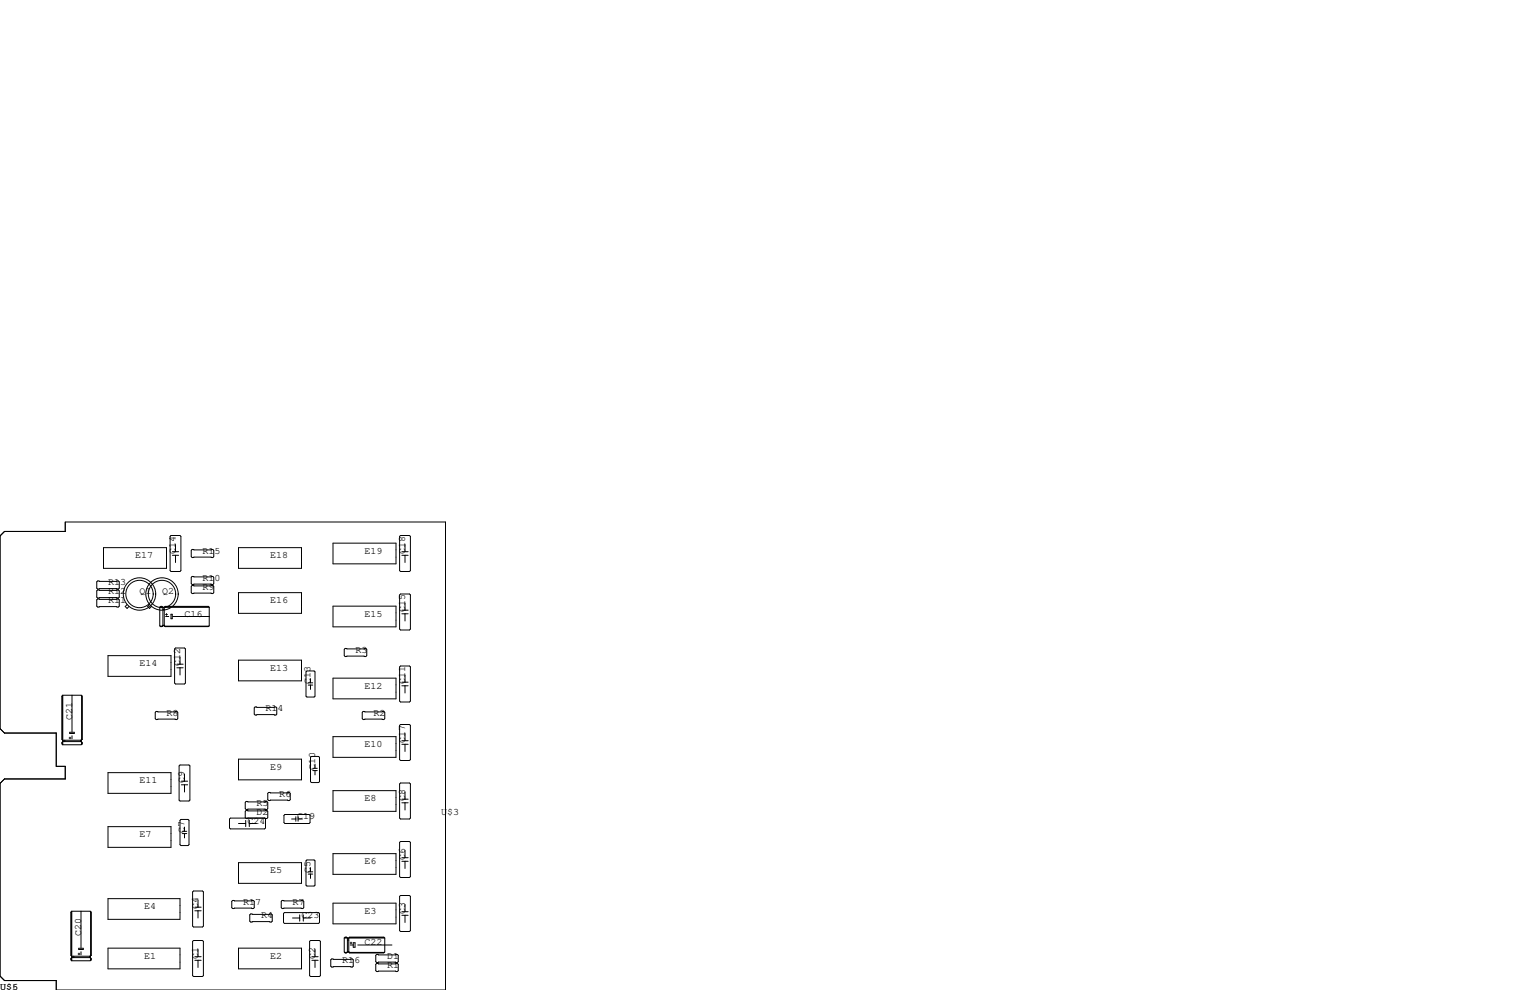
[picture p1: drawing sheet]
<svg xmlns="http://www.w3.org/2000/svg" width="432mm" height="279mm" viewBox="0 0 432 279" stroke-linecap="round" stroke-linejoin="round" font-family="sans-serif">
<g fill="none" stroke="#000" stroke-width=".28">
<path d="M0 151.3l1.3-1.3h17.1v-2.7h107.3v132.1h-109.8v-2.7h-14.6l-1.3-1.2v-54.4l1.3-1.3h17.1v-3.5h-2.5v-9.4h-14.6l-1.3-1.3zM29.2 154.6h17.8v5.8h-17.8zM48.3 151.1h2.5l.3 .3v9.6l-.3 .3h-2.5l-.3-.3v-9.6zM48.6 155.7h1.8M48.6 156.7h1.8M49.5 153.7v2M49.5 156.7v2M54.2 155.1h5.9l.2 .2v1.8l-.2 .3h-5.9l-.2-.3v-1.8zM67.3 154.6h17.8v5.8h-17.8zM94 153.3h17.8v5.8h-17.8zM112.8 151.4l.2-.3h2.6l.2 .3v9.6l-.2 .3h-2.6l-.2-.3zM113.4 155.7h1.8"/>
<path d="M113.4 156.7h1.8M114.3 153.7v2M114.3 156.7v2M27.6 166.5h5.8l.3 .3v1.7l-.3 .3h-5.8l-.3-.3v-1.7zM27.6 164h5.8l.3 .2v1.8l-.3 .2h-5.8l-.3-.2v-1.8zM27.6 169h5.8l.3 .3v1.8l-.3 .2h-5.8l-.3-.2v-1.8zM35.9 170.6l-.6 .6 .6 .5 .5-.5M42.2 170.6l-.5 .6 .5 .5 .5-.5M45.1 171.4l.2-.3h.4l.3 .3v5.2M45.1 171.4v5.2l.2 .2M45.1 171.4h14M45.2 176.7h.6"/>
<path d="M45.3 171.3h.4M45.3 176.8h.1M46 172h.4M46 176.6l-.7 .2M46 176.6h.4M46 176.5h.4M46.1 171.5h.1M46.4 176.6l.2 .2M46.5 176.7h12.4M46.6 171.3h12.2M46.6 176.8h.1M46.7 173.4h.5"/>
<path d="M46.7 174h.9M47 173.2v.5M48.3 173.4h.3v1.2h-.3zM48.7 174h10.4M54 162.9l.2-.2h5.9l.2 .2v1.8l-.2 .3h-5.9l-.2-.3zM54 165.5l.2-.3h5.9l.2 .3v1.8l-.2 .2h-5.9l-.2-.2zM59.1 171.4l-.3-.3h-12.2l-.2 .3v5.2M59.1 171.4v5.2l-.3 .2h-12.2M67.3 167.3h17.8v5.8h-17.8zM94 171.1h17.8v5.8h-17.8zM112.8 167.9l.2-.3h2.6l.2 .3v9.6l-.2 .3h-2.6l-.2-.3zM113.4 173.2h1.8"/>
<path d="M113.4 172.2h1.8M114.3 170.2v2M114.3 173.2v2.1M17.6 196.5v12.2M17.7 196.2l-.2 .3v12.2l.2 .2h5.2M17.7 196.2v14M17.7 196.2h5.2l.3 .3v12.2M20.3 196.2v10.3M23.1 196.3v12.5M23.1 196.5l.1 12.2M30.5 185h17.8v5.9h-17.8zM49.3 183.1l.2-.2h2.6l.2 .2v9.7l-.2 .2h-2.6l-.2-.2z"/>
<path d="M49.9 188.5h1.8M49.9 187.5h1.8M50.8 185.4v2.1M50.8 188.5v2M67.3 186.3h17.8v5.9h-17.8zM72 199.5h5.9l.2 .3v1.7l-.2 .3h-5.9l-.2-.3v-1.7zM86.4 189.6l.2-.2h2l.3 .2v6.9l-.3 .2h-2l-.2-.2zM87 193.3h1.3M87 192.7h1.3M87.6 191.5v1.2M87.6 193.3v1.3M94 191.4h17.8v5.8h-17.8z"/>
<path d="M97.2 183.3l.2-.3h5.9l.2 .3v1.7l-.2 .3h-5.9l-.2-.3zM112.8 188.2l.2-.2h2.6l.2 .2v9.7l-.2 .2h-2.6l-.2-.2zM113.4 193.5h1.8M113.4 192.5h1.8M114.3 190.5v2M114.3 193.5v2.1M17.6 209.5v.4M17.8 209v.2M18.3 208.9v.4M19.5 208.3h.5M19.7 206.7h1.3v.3h-1.3zM19.7 208v.5"/>
<path d="M20.3 207.6v.9M22.8 208.9v.4M22.9 208.9v.4M22.9 209.3h-5.2l-.2 .2v.4l.2 .3M22.9 209.3l.3 .2v.4M23.1 209.4v.7M23.1 209.5l.1 .4M23.2 209.9l-.3 .3h-5.2M23.2 208.7l-.3 .2M30.5 218.1h17.8v5.8h-17.8zM44.1 200.8h5.8l.3 .2v1.8l-.3 .3h-5.8l-.3-.3v-1.8zM50.8 215.9h2.5l.3 .3v9.6l-.3 .3h-2.5l-.3-.3v-9.6z"/>
<path d="M52.1 218.4v2.1M67.3 214.2h17.8v5.9h-17.8zM87.9 213.5h2l.3 .2v6.9l-.3 .3h-2l-.3-.3v-6.9zM88.3 217.5h1.2M88.3 216.8h1.2M88.9 215.6v1.2M88.9 217.5v1.2M94 207.9h17.8v5.8h-17.8zM102.2 201l.3-.2h5.8l.3 .2v1.8l-.3 .3h-5.8l-.3-.3zM112.8 204.7l.2-.2h2.6l.2 .2v9.7l-.2 .2h-2.6l-.2-.2zM113.4 209h1.8M113.4 210.1h1.8"/>
<path d="M114.3 207v2M114.3 210.1v2M30.5 233.3h17.8v5.8h-17.8zM51.1 231.3h2l.2 .2v6.9l-.2 .2h-2l-.3-.2v-6.9zM51.2 221.5h1.8M51.2 220.5h1.8M51.4 235.3h1.3M51.4 234.6h1.3M52.1 221.5v2M52.1 233.4v1.2M52.1 235.3v1.2M67.3 232.4h2"/>
<path d="M69.3 231.5v1.8M69.5 226.2h5.8l.3 .2v1.8l-.3 .3h-5.8l-.3-.3v-1.8zM70 230.9l-.5 .1-.3-.2v-1.8l.3-.3h5.8l.3 .3v1.8l-.3 .2-10.3-.1-.2 .2v2.6l.2 .2h9.7l.2-.2v-2.6l-.2-.2M70.4 232.4h2M70.4 231.5v1.8M75.8 223.6h5.9l.2 .3v1.8l-.2 .2h-5.9l-.2-.2v-1.8zM80.1 230.1l.3-.2h6.8l.3 .2v2.1l-.3 .2h-6.8l-.3-.2zM82.3 231.1h1.2M83.5 230.5v1.3M84.1 231.1h1.2M84.1 230.5v1.3M94 223.1h17.8v5.9h-17.8z"/>
<path d="M112.8 221.2l.2-.2h2.6l.2 .2v9.7l-.2 .2h-2.6l-.2-.2zM112.8 237.7l.2-.2h2.6l.2 .2v9.7l-.2 .2h-2.6l-.2-.2zM113.4 226.6h1.8M113.4 225.6h1.8M114.3 223.5v2.1M114.3 226.6v2M20.1 257.4v12.2M20.3 257.2l-.3 .2v12.2l.3 .3h5.2M20.3 257.2v13.9M20.3 257.2l5.3 .1M22.9 257.2v10.3M25.6 257.3l.1 12.3"/>
<path d="M25.6 257.3v12.4M25.7 257.4v12.2M30.5 253.6h20.3v5.9h-20.3zM54.4 251.7l.2-.2h2.6l.2 .2v9.7l-.2 .2h-2.6l-.2-.2zM55 257h1.8M55 256h1.8M55.9 254v2M55.9 257v2.1M65.4 254.4l.3-.3h5.8l.3 .3v1.8l-.3 .2h-5.8l-.3-.2zM67.3 243.5h17.8v5.8h-17.8zM70.5 258.2l.2-.3h5.9l.2 .3v1.8l-.2 .2h-5.9l-.2-.2zM79.4 254.4l.2-.3h5.9l.2 .3v1.8l-.2 .2h-5.9l-.2-.2z"/>
<path d="M80 257.8l.3-.2h9.6l.3 .2v2.5l-.3 .3h-9.6l-.3-.3zM82.6 259.1h2M84.6 258.2v1.8M85.6 259.1h2M85.6 258.2v1.8M86.6 242.7h2l.3 .3v6.8l-.3 .3h-2l-.2-.3v-6.8zM87 246.7h1.3M87 246h1.3M87.6 244.9v1.1M87.6 246.7v1.2M94 240.9h17.8v5.9h-17.8zM94 254.9h17.8v5.8h-17.8z"/>
<path d="M112.8 253l.2-.3h2.6l.2 .3v9.6l-.2 .3h-2.6l-.2-.3zM113.4 242.1h1.8M113.4 243.1h1.8M113.4 258.3h1.8M113.4 257.3h1.8M114.3 240v2.1M114.3 243.1v2M114.3 255.3v2M114.3 258.3v2M20.1 270.5v.4M20.4 270v.1M20.8 269.9v.4"/>
<path d="M22 269.2h.5M22.2 267.6h1.3v.4h-1.3zM22.3 269v.5M22.9 268.6v.9M25.3 269.9v.4M25.4 269.9v.4M25.5 270.3h-5.2l-.3 .2v.4l.3 .2M25.5 270.3l.2 .2v.4M25.5 269.9v.4M25.6 270.4v.6M25.7 270.5v.4M25.7 270.9l-.2 .2h-5.2"/>
<path d="M25.7 269.6l-.2 .3M30.5 267.6h20.3v5.8h-20.3zM54.4 265.7l.2-.3h2.6l.2 .3v9.6l-.2 .3h-2.6l-.2-.3zM55 271h1.8M55 270h1.8M55.9 268v2M55.9 271v2M67.3 267.6h17.8v5.8h-17.8zM87.4 265.7l.2-.3h2.6l.2 .3v9.6l-.2 .3h-2.6l-.2-.3zM88 271h1.8M88 270h1.8M88.9 268v2"/>
<path d="M88.9 271v2M93.3 270.9l.3-.3h5.8l.3 .3v1.8l-.3 .2h-5.8l-.3-.2zM97.2 264.7v4l.2 .2M97.2 264.7l.2-.2h.4l.2 .2v4M97.2 264.7h11.4M97.3 268.8h.6M97.4 264.6h.4M97.4 268.9h.1M98 265.3h.4M98 268.7l-.6 .2M98 268.7h.4M98 268.5h.4"/>
<path d="M98 268.6h.4M98.2 264.9h.1M98.4 268.7l.3 .2M98.6 268.8h9.9M98.7 264.6h9.6M98.7 268.9h.1M98.8 266.7h.9M98.8 266.1h.5M99.1 265.9v.5M99.7 266.1h.5v1.2h-.5zM101 266.7h9.6M106 272.2l.3-.3h5.8l.3 .3v1.7l-.3 .3h-5.8l-.3-.3z"/>
<path d="M106 269.6l.3-.2h5.8l.3 .2v1.8l-.3 .3h-5.8l-.3-.3zM108.6 264.7v4l-.3 .2h-9.6M108.6 264.7l-.3-.2h-9.6l-.3 .2v4"/>
<circle cx="39.4" cy="167.6" r="3.9"/>
<circle cx="39.4" cy="167.6" r="4.6"/>
<circle cx="45.7" cy="167.6" r="3.9"/>
<circle cx="45.7" cy="167.6" r="4.6"/>
</g>
<g font-size="2.8">
<text x="38.1" y="157.5">E17</text>
<text x="49.5" y="156.2" transform="rotate(-90 49.5 156.2)">C14</text>
<text x="57.1" y="156.2">R15</text>
<text x="76.2" y="157.5">E18</text>
<text x="102.9" y="156.2">E19</text>
<text x="114.3" y="156.2" transform="rotate(-90 114.3 156.2)">C18</text>
<text x="30.5" y="167.6">R12</text>
<text x="30.5" y="165.1">R13</text>
<text x="39.4" y="167.6">Q1</text>
<text x="45.7" y="167.6">Q2</text>
<text x="57.1" y="163.8">R10</text>
<text x="57.1" y="166.4">R9</text>
<text x="30.5" y="170.2">R11</text>
<text x="52.1" y="174">C16</text>
<text x="76.2" y="170.2">E16</text>
<text x="102.9" y="174">E15</text>
<text x="114.3" y="172.7" transform="rotate(-90 114.3 172.7)">C15</text>
<text x="100.3" y="184.1">R3</text>
<text x="39.4" y="188">E14</text>
<text x="50.8" y="188" transform="rotate(-90 50.8 188)">C12</text>
<text x="76.2" y="189.2">E13</text>
<text x="87.6" y="193" transform="rotate(-90 87.6 193)">C13</text>
<text x="102.9" y="194.3">E12</text>
<text x="114.3" y="193" transform="rotate(-90 114.3 193)">C11</text>
<text x="20.3" y="203.2" transform="rotate(-90 20.3 203.2)">C21</text>
<text x="47" y="201.9">R8</text>
<text x="74.9" y="200.7">R14</text>
<text x="105.4" y="201.9">R2</text>
<text x="114.3" y="209.5" transform="rotate(-90 114.3 209.5)">C17</text>
<text x="102.9" y="210.8">E10</text>
<text x="39.4" y="221">E11</text>
<text x="52.1" y="221" transform="rotate(-90 52.1 221)">C9</text>
<text x="76.2" y="217.2">E9</text>
<text x="88.9" y="217.2" transform="rotate(-90 88.9 217.2)">C10</text>
<text x="72.4" y="227.3">R5</text>
<text x="78.7" y="224.8">R6</text>
<text x="102.9" y="226.1">E8</text>
<text x="114.3" y="226.1" transform="rotate(-90 114.3 226.1)">C8</text>
<text x="69.8" y="232.4">C24</text>
<text x="72.4" y="229.9">D2</text>
<text x="83.8" y="231.1">C19</text>
<text x="124.5" y="229.9">U$3</text>
<text x="39.4" y="236.2">E7</text>
<text x="52.1" y="234.9" transform="rotate(-90 52.1 234.9)">C7</text>
<text x="102.9" y="243.8">E6</text>
<text x="114.3" y="242.6" transform="rotate(-90 114.3 242.6)">C6</text>
<text x="76.2" y="246.4">E5</text>
<text x="87.6" y="246.4" transform="rotate(-90 87.6 246.4)">C5</text>
<text x="40.6" y="256.5">E4</text>
<text x="55.9" y="256.5" transform="rotate(-90 55.9 256.5)">C4</text>
<text x="68.6" y="255.3">R17</text>
<text x="82.5" y="255.3">R7</text>
<text x="102.9" y="257.8">E3</text>
<text x="114.3" y="257.8" transform="rotate(-90 114.3 257.8)">C3</text>
<text x="73.7" y="259.1">R4</text>
<text x="85.1" y="259.1">C23</text>
<text x="22.9" y="264.2" transform="rotate(-90 22.9 264.2)">C20</text>
<text x="102.9" y="266.7">C22</text>
<text x="40.6" y="270.5">E1</text>
<text x="55.9" y="270.5" transform="rotate(-90 55.9 270.5)">C1</text>
<text x="76.2" y="270.5">E2</text>
<text x="88.9" y="270.5" transform="rotate(-90 88.9 270.5)">C2</text>
<text x="96.5" y="271.8">R16</text>
<text x="109.2" y="273">R1</text>
<text x="109.2" y="270.5">D1</text>
<text x="0" y="279.4">U$5</text>
<text x="3.4" y="279.4">6</text>
</g>
</svg>
